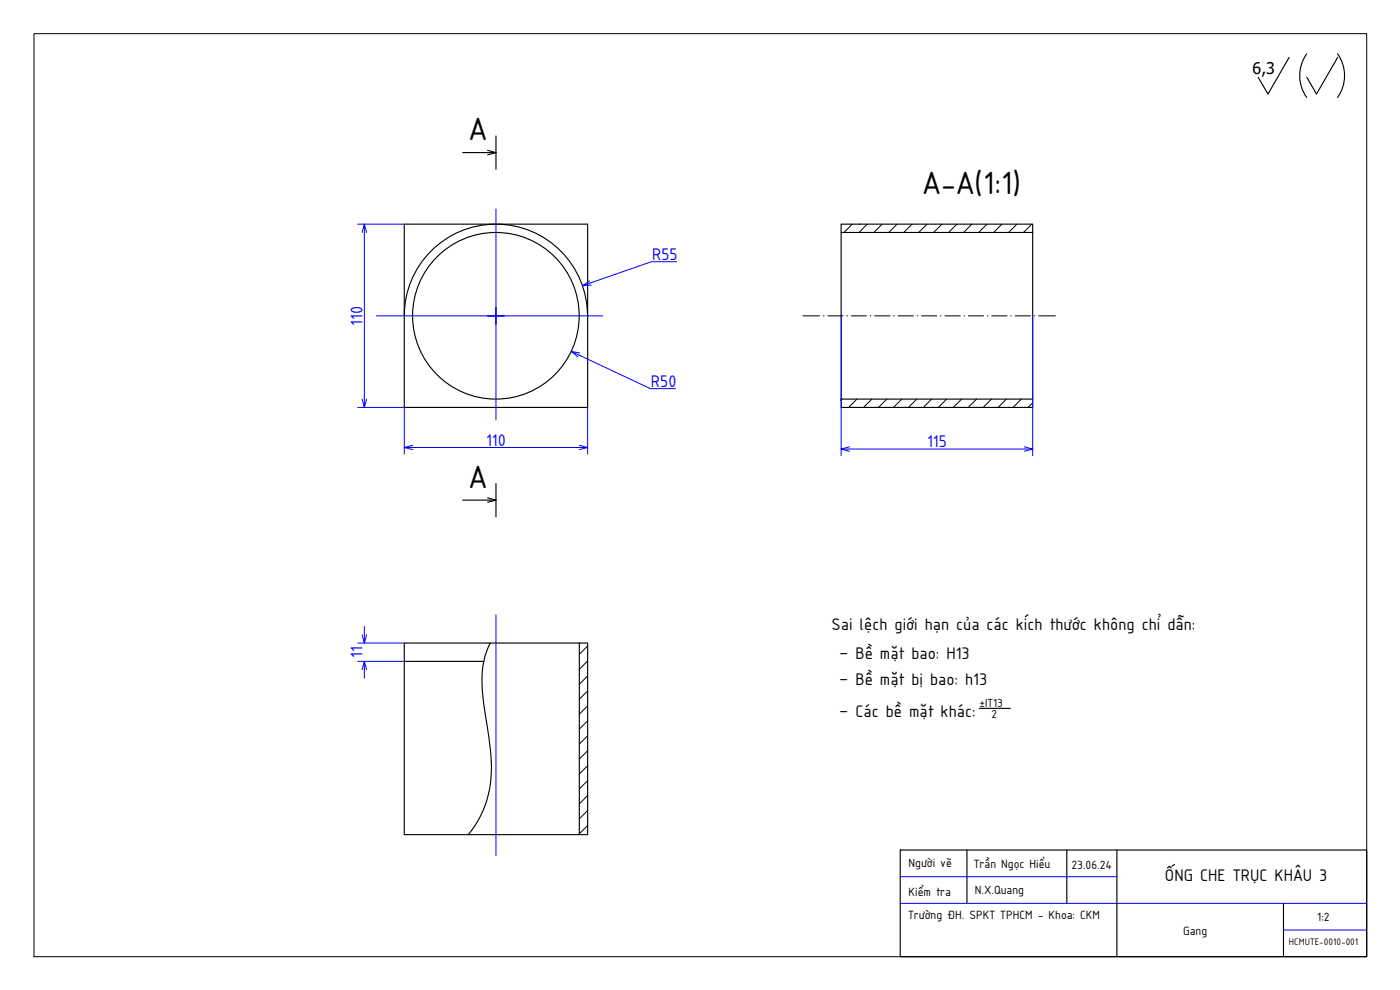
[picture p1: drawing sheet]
<svg xmlns="http://www.w3.org/2000/svg" width="420mm" height="297mm" viewBox="0 0 420 297" stroke-linecap="round" stroke-linejoin="round" font-family="sans-serif">
<!-- layer: NetDam -->
<g fill="none" stroke="#000" stroke-width=".34">
<path d="M386.9 17.2l-6.4 11-2.9-5M392.2 16.1a11.3 11.3 0 0 0 0 13.2M401.4 16.1a11.3 11.3 0 0 1 0 13.2M401.4 17.2l-6.3 11-2.9-5M148.8 40.8v10M121.3 67.3h55.1v54.9h-55.1zM252.4 67.3h57.5v2.5h-57.5zM252.4 69.8v49.9M309.9 69.8v49.9M121.3 94.7a27.5 27.5 0 0 1 27.5-27.4 27.5 27.5 0 0 1 27.5 27.4M252.4 119.7h57.5v2.5h-57.5zM148.8 145.1v10"/>
<path d="M121.3 198.4v52h19.2M147.1 192.9a26.2 26.2 0 0 0-2.3 15l.9 6.6a67.5 67.5 0 0 1 1.5 20.5 30.1 30.1 0 0 1-6.7 15.4h33.4M147.1 192.9h-25.8v5.5h23.9M147.1 192.9h26.8M173.9 192.9h2.5v57.5h-2.5zM293.9 212.5h9.3M270.2 255h140v32h-140zM290.2 255v16M320.2 255v16M335.2 255v32M385.2 271v16"/>
<circle cx="148.8" cy="94.7" r="25"/>
</g>
<!-- layer: DuongTam -->
<g fill="none" stroke="#000" stroke-width=".3">
<path d="M255.8 67.3l-2.5 2.5M260.3 67.3l-2.5 2.5M264.8 67.3l-2.5 2.5M269.2 67.3l-2.5 2.5M273.7 67.3l-2.5 2.5M278.2 67.3l-2.5 2.5M282.7 67.3l-2.5 2.5M287.2 67.3l-2.5 2.5M291.7 67.3l-2.5 2.5M296.2 67.3l-2.5 2.5M300.7 67.3l-2.5 2.5M305.2 67.3l-2.5 2.5"/>
<path d="M309.7 67.3l-2.5 2.5M241 94.8h5M247.1 94.8h.2M248.5 94.8h4.5M254.1 94.8h.2M255.5 94.8h4.5M261.2 94.8h.2M262.5 94.8h4.6M268.2 94.8h.2M269.5 94.8h4.6M275.3 94.8h.1M276.6 94.8h4.5"/>
<path d="M282.3 94.8h.1M283.6 94.8h4.6M289.3 94.8h.2M290.6 94.8h4.6M296.3 94.8h.2M297.6 94.8h4.6M303.4 94.8h.1M304.7 94.8h4.5M310.4 94.8h.2M311.7 94.8h5M252.7 119.7l-.3 .3M257.2 119.7l-2.5 2.5"/>
<path d="M261.7 119.7l-2.5 2.5M266.1 119.7l-2.4 2.5M270.6 119.7l-2.5 2.5M275.1 119.7l-2.5 2.5M279.6 119.7l-2.5 2.5M284.1 119.7l-2.5 2.5M288.6 119.7l-2.5 2.5M293.1 119.7l-2.5 2.5M297.6 119.7l-2.5 2.5M302 119.7l-2.4 2.5M306.5 119.7l-2.5 2.5M309.9 120.8l-1.4 1.4"/>
<path d="M176.4 193.8l-2.5 2.5M176.4 198.3l-2.5 2.5M176.4 202.8l-2.5 2.5M176.4 207.3l-2.5 2.5M176.4 211.8l-2.5 2.5M176.4 216.3l-2.5 2.5M176.4 220.8l-2.5 2.5M176.4 225.2l-2.5 2.5M176.4 229.7l-2.5 2.5M176.4 234.2l-2.5 2.5M176.4 238.7l-2.5 2.5M176.4 243.2l-2.5 2.5"/>
<path d="M176.4 247.7l-2.5 2.5"/>
</g>
<!-- layer: NetDam -->
<path d="M10.2 10.1h400v276.9h-400z" fill="none" stroke="#000" stroke-width=".3"/>
<!-- layer: Netmanh -->
<g fill="none" stroke="#00f" stroke-width=".3">
<path d="M107.4 67.3h13.9M109.3 69.8v49.9M148.8 62.7v63.3M203 78.5h-7.5l-18.3 6.4M113 94.8h67.8M252.4 94.8v41.9M309.9 94.8v41.9M173.7 106.5l21.5 10.1h7.5M107.4 122.2h13.9v14.1M123.9 134.3h50M176.4 122.2v14.1M254.9 134.7h52.5"/>
<path d="M107.4 192.9h13.9M107.4 198.4h13.9M109.3 187.9v2.5M148.8 184.4v72.3M109.3 200.9v2.5M270.2 271h140M270.2 263h65M385.2 279h25"/>
</g>
<!-- layer: 0 -->
<g fill="none" stroke="#00f" stroke-width=".3">
<path d="M108.7 69.8l.6-2.5 .7 2.5M109.3 67.3v2.5M177 84.3l-2.2 1.4 2.6-.2M177.2 84.9l-2.4 .8M108.7 119.7l.6 2.5 .7-2.5M109.3 119.7v2.5M171.5 105.4l2.2 1.1M174 105.9l-2.5-.5 1.9 1.7M121.3 134.3h2.6M123.9 133.6l-2.6 .7 2.6 .6M173.9 133.6l2.5 .7-2.5 .6M173.9 134.3h2.5"/>
<path d="M252.4 134.7h2.5M254.9 134.1l-2.5 .6 2.5 .7M307.4 134.1l2.5 .6-2.5 .7M307.4 134.7h2.5M108.7 190.4l.6 2.5 .7-2.5M109.3 190.4v2.5M109.3 198.4v2.5M108.7 200.9l.6-2.5 .7 2.5"/>
</g>
<path d="M138.9 45.8h9.9M146.3 45.1l2.5 .7-2.5 .7M138.9 150.1h9.9M146.3 149.4l2.5 .7-2.5 .6" fill="none" stroke="#000" stroke-width=".34"/>
<g font-size="10.4">
<text x="140.8" y="42.1">A</text>
<text x="277" y="58.2">A-A(1:1)</text>
<text x="140.8" y="146.3">A</text>
</g>
<g font-size="5.4" fill="#00f">
<text x="195.7" y="78">R55</text>
<text x="108.8" y="97.7" transform="rotate(-90 108.8 97.7)">110</text>
<text x="195.3" y="116.1">R50</text>
<text x="145.9" y="133.8">110</text>
<text x="278.2" y="134.2">115</text>
<text x="108.8" y="197.4" transform="rotate(-90 108.8 197.4)">11</text>
</g>
<g font-size="5.4">
<text x="249.6" y="189.2">Sai lệch giới hạn của các kích thước không chỉ dẫn:</text>
<text x="251.8" y="197.7">– Bề mặt bao: H13</text>
<text x="251.8" y="205.6">– Bề mặt bị bao: h13</text>
<text x="251.8" y="215">– Các bề mặt khác:</text>
<text x="349.6" y="264.4">ỐNG CHE TRỤC KHÂU 3</text>
</g>
<text font-size="4.8" x="375.9" y="22.2">6,3</text>
<g font-size="3.9">
<text x="272.7" y="260.1">Người vẽ</text>
<text x="292.2" y="260.5">Trần Ngọc Hiểu</text>
<text x="321.6" y="260.7">23.06.24</text>
<text x="272.7" y="268.7">Kiểm tra</text>
<text x="292.6" y="268.4">N.X.Quang</text>
<text x="272.5" y="275.8">Trường ĐH. SPKT TPHCM - Khoa: CKM</text>
<text x="355" y="280.6">Gang</text>
<text x="395.3" y="276.3">1:2</text>
</g>
<g font-size="3.8">
<text x="293.9" y="212.1">±IT13</text>
<text x="297.6" y="215.4">2</text>
</g>
<text font-size="3.1" x="386.8" y="283.7">HCMUTE-0010-001</text>
</svg>
